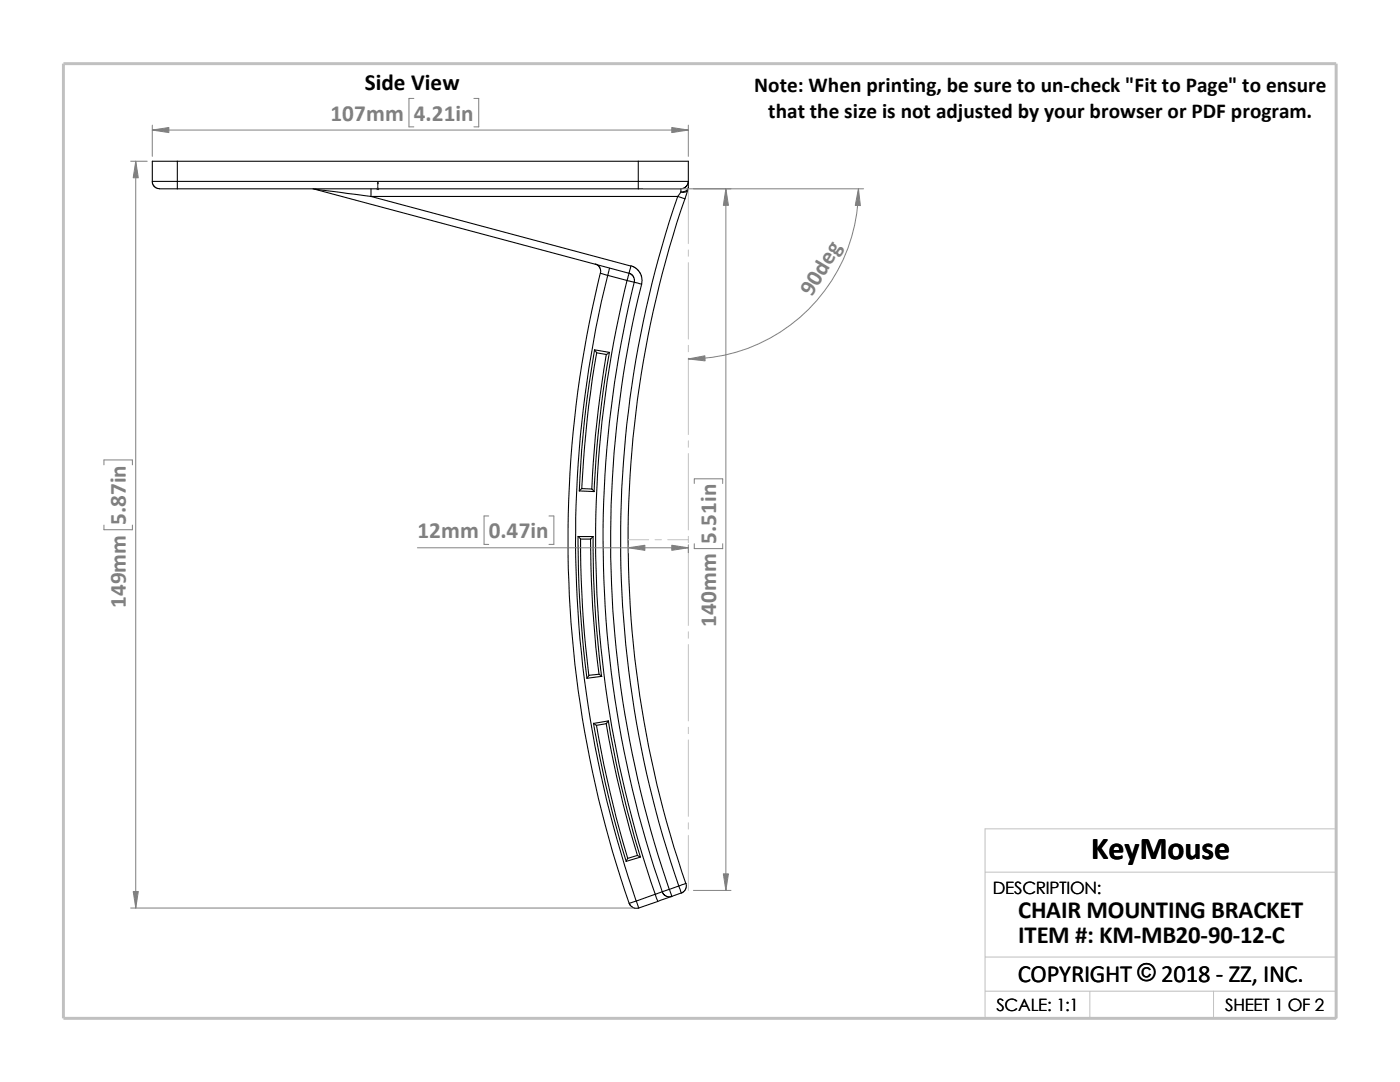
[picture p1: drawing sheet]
<svg xmlns="http://www.w3.org/2000/svg" width="279mm" height="216mm" viewBox="0 0 279 216" stroke-linecap="round" stroke-linejoin="round" font-family="sans-serif">
<g fill="none" stroke="#c0c0c0" stroke-width=".2">
<path d="M137.4 37.7v10.9M137.4 49.9v1.2M137.4 52.4v15.2M137.4 68.9v1.3M137.4 71.5v15.2M137.4 88v1.2M137.4 90.5v15.2M125.4 107.7h4.1M130.7 107.7h1.3M133.3 107.7h4.1M137.4 107v1.3M137.4 109.6v15.2"/>
<path d="M137.4 126.1v1.2M137.4 128.6v15.2M137.4 145.1v1.3M137.4 147.7v15.2M137.4 164.2v1.2M137.4 166.7v11M196.6 174h70.1M196.6 191h70.1M196.6 197.8h70.1M217.5 197.8v5.4M242.2 197.8v5.4M26.8 203.2h239.9v-37.8h-70.1v37.8"/>
</g>
<path d="M12.7 12.7h254v190.5h-254z" fill="none" stroke="#c0c0c0" stroke-width=".59"/>
<g fill="none" stroke="#000" stroke-width=".21">
<path d="M30.4 36.2h5M30.4 36.2v.3l.3 .6 .8 .5 3.9 .1M35.4 36.2v1.5M35.4 32.2h-5v4M35.4 32.2v4M35.4 32.2h92M35.4 36.2h92M35.4 37.7h92M62.4 37.7l.4 .1M62.8 37.8l62.7 16.7M62.8 37.8l11.2 1.4M74 39.2l51.9 13.9-.4 1.4"/>
<path d="M74 39.2h61.3M74 37.7v1.5M127.4 37.7h8.5M127.4 32.2v4M127.4 36.2v1.5M127.4 36.2h10M127.4 32.2h10v4M135.3 39.2a211.6 211.6 0 0 0 .2 137.6M135.3 39.2l1.4 .5M135.9 37.7v.6M135.9 38.3l-.6 .9M136.7 39.7a209.8 209.8 0 0 0 .2 136.6"/>
<path d="M137.3 37.9a1.21 1.21 0 0 1-1.4 .4M137.3 37.9l-.6 1.8M137.4 36.2l-.4 .9-.4 .4-.7 .2M137.4 37.4a1.27 1.27 0 0 1-1.5 .9M137.4 36.2v1.2M137.4 37.4l-.1 .5M118.8 52.7l.6 .3 .3 .3 .2 .7-.1 .5 1.5 .4M119.8 54.5a221.3 221.3 0 0 0 5.8 125.8l1.4-.5M121.3 54.9a220.9 220.9 0 0 0 5.7 124.9M121.3 54.9l3.8 1.1M121.7 53.5l-.4 1.4M125.1 56a216.7 216.7 0 0 0 5.7 122.4"/>
<path d="M125.1 56l3 .7M125.5 54.5l.8 .5 .3 1a215.2 215.2 0 0 0 5.6 121.9M125.5 54.5l-.4 1.5M125.9 53l1 .5 .8 .9 .4 1.1v1.2M128.1 56.7a213.7 213.7 0 0 0 5.5 120.8M118.7 69.8a205.5 205.5 0 0 0-3.1 28.2M118.7 69.8l.4 .6M118.7 69.8l2.9 .5M119.1 70.4l1.9 .3M119.1 70.4a209.4 209.4 0 0 0-3 27.1M121 70.7a206.1 206.1 0 0 0-2.9 26.9M121.6 70.3l-.6 .4"/>
<path d="M121.6 70.3a213.1 213.1 0 0 0-3 27.8M115.6 98l3 .1M116.1 97.5l-.5 .5M116.1 97.5l2 .1M118.1 97.6l.5 .5M115.4 107a212 212 0 0 0 1.7 28.3M115.9 107.6a212.7 212.7 0 0 0 1.6 27.1M117.9 107.5a225 225 0 0 0 1.6 27M118.4 107.1l-.5 .5h-2M118.4 107.1h-3l.5 .5M118.4 107.1a208.7 208.7 0 0 0 1.7 27.9M119.5 134.5l.6 .5-3 .3"/>
<path d="M119.5 134.5l-1.9 .2-.5 .6M118.4 144.3a212.1 212.1 0 0 0 6.6 27.6M119 144.7a224.2 224.2 0 0 0 6.3 26.5M121 144.4a209 209 0 0 0 6.2 26.3M121.4 143.8l-3 .6 .6 .3M121.4 143.8l-.4 .6-2 .3M121.4 143.8a203.8 203.8 0 0 0 6.4 27.2M127 179.8l.5 1.4M127.2 170.7l.6 .3-2.8 .9M127.2 170.7l-1.9 .6-.3 .6M130.8 178.4l-3.8 1.4M130.8 178.4l.5 1.5"/>
<path d="M131.3 179.9l-3.8 1.3M132.2 177.9l.2 .5 .6 .5h1.1M132.2 177.9l-1.4 .5M133.6 177.5l-1.4 .4M133.6 177.5l.5 1.4M134.1 178.9l-2.8 1M135.5 176.8l1.4-.5 .1 .5-.1 .6-.5 .6-.4 .2M135.5 176.8l.5 1.4M135.5 176.8l-1.9 .7M136 178.2l-1.9 .7M125.6 180.2l.3 .6 .3 .3 .5 .1h.8"/>
</g>
<path d="M75.4 36.3l.1 .4h-.2z" fill="#00f" stroke="#00f" stroke-width=".2"/>
<path d="M75.3 37.7h.3M75.3 37.5l.3 .3M75.4 37.7h.1M75.4 36.3v1.5M75.5 37.5l-.3 .3" fill="none" stroke="#00f" stroke-width=".2"/>
<g fill="none" stroke="#808080" stroke-width=".2">
<path d="M82.6 19.6h-1v5.7h1M94.6 19.6h.9v5.7h-.9M26.1 32.2h3.3M27.1 32.2v149M30.4 26h107M30.4 25v6.2M128.4 37.7h43.9M137.4 25v6.2M144.9 37.7v140M171.3 37.7a33.9 33.9 0 0 1-33.9 33.9M20.7 92.8v-1h5.7v1M138.6 96.5v-1h5.6v1"/>
<path d="M20.7 104.8v.9h5.7v-.9M83.3 109.3h54.1M97.5 103h-.9v5.6h.9M109.6 103h.9v5.6h-.9M125.4 108.7v1.6M137.4 108.7v1.6M138.6 108.5v1h5.6v-1M138.4 177.7h7.5M26.1 181.2h100.4"/>
</g>
<g fill="#808080" stroke="#808080" stroke-width=".2">
<path d="M144.9 37.7l.5 3.3h-1z"/>
<path d="M144.4 174.4h1l-.5 3.3z"/>
<path d="M134.1 108.8l3.3 .5-3.3 .5z"/>
<path d="M125.4 109.3l3.3-.5v1z"/>
<path d="M137.4 71.6l3.3-.6v1z"/>
<path d="M171.3 37.7l.4 3.3h-1z"/>
<path d="M30.4 26l3.3-.6v1.1z"/>
<path d="M134.1 25.4l3.3 .6-3.3 .5z"/>
<path d="M27.1 32.2l.5 3.3h-1z"/>
<path d="M26.6 177.9h1l-.5 3.3z"/>
</g>
<text font-size="6.4" x="217.8" y="171.4">KeyMouse</text>
<g font-size="4.9">
<text x="203.2" y="183.2">CHAIR MOUNTING BRACKET</text>
<text x="203.2" y="188.1">ITEM #: KM-MB20-90-12-C</text>
<text x="203.1" y="195.9">COPYRIGHT © 2018 - ZZ, INC.</text>
<text x="227" y="195.8">©</text>
</g>
<text font-size="4.6" x="72.8" y="18">Side View</text>
<g font-size="4.6" fill="#808080">
<text x="66" y="24.1">107mm</text>
<text x="82.6" y="24.1">4.21in</text>
<text x="162" y="59.3" transform="rotate(-59 162 59.3)">90deg</text>
<text x="25.1" y="104.8" transform="rotate(-90 25.1 104.8)">5.87in</text>
<text x="83.3" y="107.4">12mm</text>
<text x="97.5" y="107.4">0.47in</text>
<text x="142.9" y="108.5" transform="rotate(-90 142.9 108.5)">5.51in</text>
<text x="25.1" y="121.4" transform="rotate(-90 25.1 121.4)">149mm</text>
<text x="142.9" y="125.1" transform="rotate(-90 142.9 125.1)">140mm</text>
</g>
<g font-size="4.2">
<text x="150.5" y="18.4">Note: When printing, be sure to un-check &quot;Fit to Page&quot; to ensure</text>
<text x="153.3" y="23.6">that the size is not adjusted by your browser or PDF program.</text>
</g>
<g font-size="3.4">
<text x="198.2" y="178.5">DESCRIPTION:</text>
<text x="198.8" y="201.7">SCALE: 1:1</text>
<text x="244.5" y="201.7">SHEET 1 OF 2</text>
</g>
</svg>
